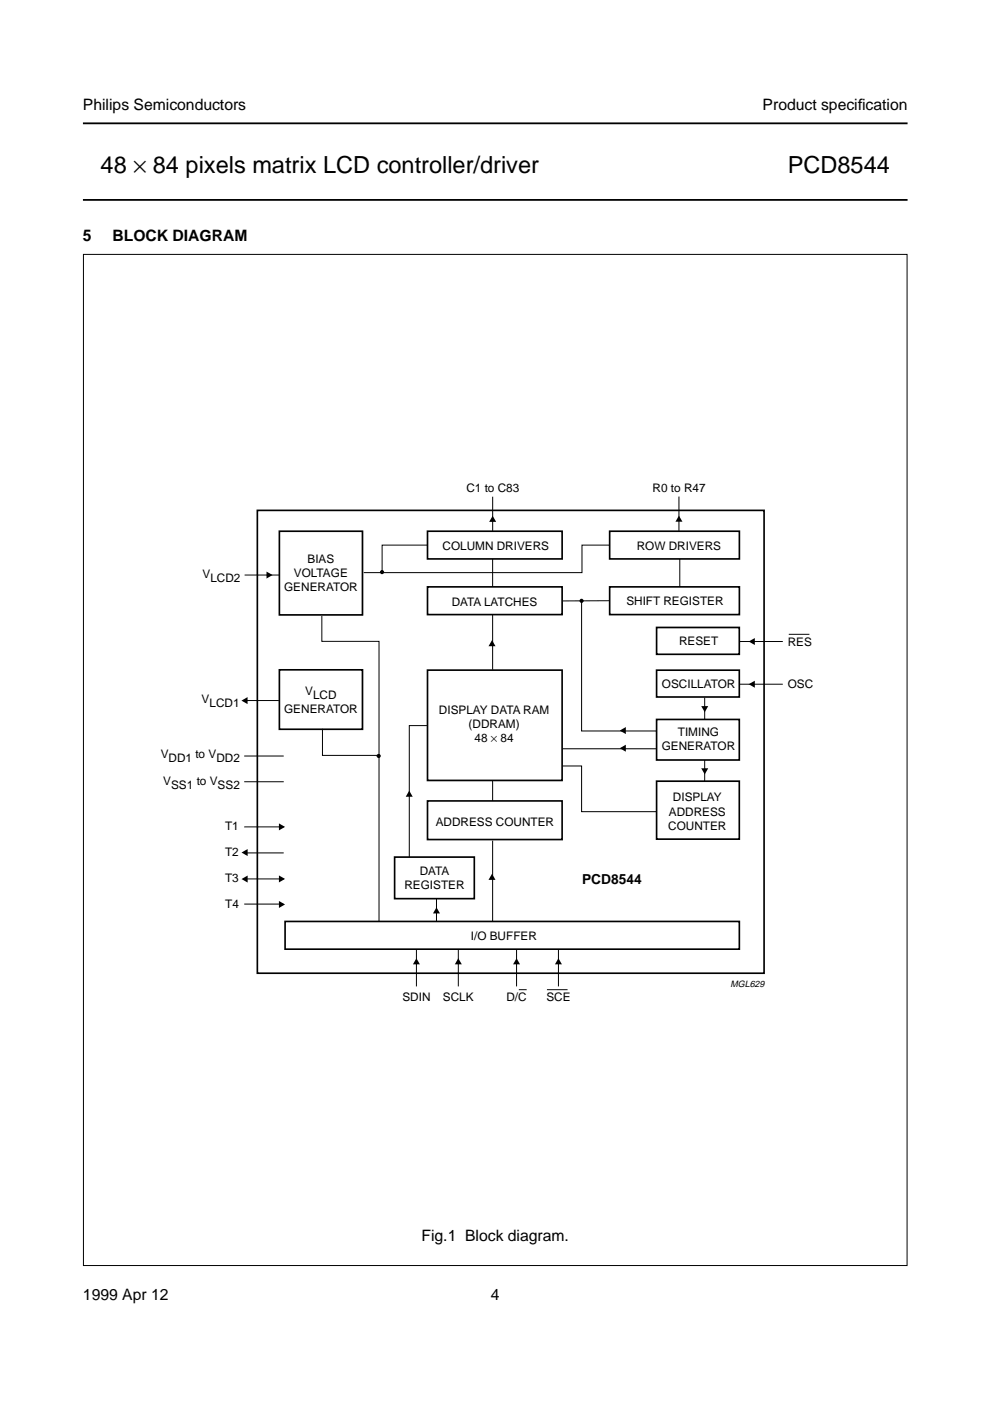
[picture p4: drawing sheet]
<svg xmlns="http://www.w3.org/2000/svg" width="210mm" height="297mm" viewBox="0 0 210 297" stroke-linecap="round" stroke-linejoin="round" font-family="sans-serif">
<path d="M17.6 26.2h174.8M17.6 42.4h174.8" fill="none" stroke="#000" stroke-width=".38"/>
<path d="M22.6 260.9h164.8v7.5h-164.8z" fill-rule="evenodd" fill="#fff"/>
<g fill="#fff">
<path d="M178.9 104.8h13.5z"/>
<path d="M178.8 103.9v2z"/>
<path d="M17.6 101h174.8v7.1h-174.8z"/>
<circle cx="162.6" cy="101.8" r=".22"/>
<circle cx="162.6" cy="103.7" r=".22"/>
<circle cx="162.6" cy="105.5" r=".22"/>
<circle cx="162.6" cy="107.4" r=".22"/>
<circle cx="47.6" cy="101.8" r=".22"/>
<circle cx="47.6" cy="103.7" r=".22"/>
<circle cx="47.6" cy="105.5" r=".22"/>
<circle cx="47.6" cy="107.4" r=".22"/>
</g>
<g fill="#000">
<path d="M104.5 109.4l.7 1.2h-1.5zM144 109.3l.7 1.3h-1.5zM56.5 121.2l1.3 .7-1.3 .8zM104.3 135.7l.8 1.3h-1.5zM158.7 136l1.3-.7v1.5zM51.2 148.5l1.3-.7v1.5zM131.4 154.9l1.3-.8v1.5zM131.4 158.6l1.3-.7v1.5zM148.7 149.7h1.5l-.8 1.3zM158.7 145.1l1.3-.8v1.5zM59.1 174.6l1.3 .7-1.3 .8zM86.8 167.6l.7 1.3h-1.5z"/>
<path d="M148.7 162.9h1.5l-.8 1.3zM51.2 180.8l1.3-.8v1.5zM51.2 186.4l1.3-.8v1.5zM59.1 191l1.3 .8-1.3 .7zM59.1 185.6l1.3 .7-1.3 .8zM92.5 192.4l.8 1.3h-1.5zM104.3 185.3l.8 1.2h-1.5zM88.3 203.2l.7 1.3h-1.4zM97.2 203.2l.7 1.3h-1.5zM109.5 203.2l.8 1.3h-1.5zM118.4 203.2l.7 1.3h-1.4z"/>
<circle cx="81" cy="121.3" r=".44"/>
<circle cx="123.3" cy="127.4" r=".44"/>
<circle cx="80.3" cy="160.3" r=".44"/>
</g>
<g fill="none" stroke="#000" stroke-width=".21">
<path d="M17.7 53.9h174.6v214.4h-174.6zM90.6 115.6h-9.6v5.8M104.4 118.5v5.9M104.5 105.3v7.3M129.2 115.6h-5.8v5.8h-46.3M144 105.3v7.2M144.1 118.5v5.9M51.9 121.9h7.2M68.2 130.6v5.4h12.2v59.4M104.4 130.2v11.8M123.3 127.4v27.6h15.9M129.3 127.4h-10"/>
<path d="M156.8 136h9.2M167.2 134.5h4.4M51.9 148.5h7.2M68.4 154.5v5.7h11.6M90.6 153.8h-3.8v27.9M119.2 158.8h20.1M149.4 148v4.4M156.8 145.1h9.2M51.8 160.3h8.4M51.8 165.7h8.4M51.8 175.3h8.4M104.4 165.6v4.2"/>
<path d="M104.4 178.2v17.2M119.2 162.4h4.1v9.7h15.9M149.4 161.1v4.5M51.8 191.7h8.2M51.8 180.8h8.4M51.8 186.4h8.4M92.5 190.5v4.9M88.3 201.4v7.7M97.2 201.4v7.7M109.5 201.4v7.7M110 209.8h1.7M116 209.8h4.3"/>
<path d="M118.4 201.4v7.7"/>
</g>
<g fill="none" stroke="#000" stroke-width=".35">
<path d="M54.6 108.2h107.4v98.1h-107.4zM59.2 112.6h17.7v17.8h-17.7zM90.6 112.6h28.6v5.9h-28.6zM129.3 112.6h27.5v5.9h-27.5zM90.6 124.4h28.6v5.9h-28.6zM129.3 124.4h27.5v5.9h-27.5zM139.2 133h17.6v5.7h-17.6zM59.2 142h17.7v12.6h-17.7zM139.2 142.1h17.6v5.7h-17.6zM139.2 152.5h17.6v8.6h-17.6zM139.2 165.6h17.6v12.3h-17.6zM60.4 195.4h96.4v5.8h-96.4z"/>
<path d="M83.7 181.7h16.9v8.8h-16.9z"/>
</g>
<path d="M90.6 142.1h28.6v23.4h-28.6zM90.6 169.8h28.6v8.2h-28.6z" fill="none" stroke="#030303" stroke-width=".35"/>
<g font-size="5">
<text x="21.3" y="36.6">48 × 84 pixels matrix LCD controller/driver</text>
<text x="167" y="36.6">PCD8544</text>
</g>
<g font-size="3.3">
<text x="17.6" y="23.4">Philips Semiconductors</text>
<text x="161.7" y="23.4">Product specif</text>
<text x="181.9" y="23.4">ication</text>
<text x="17.6" y="51.1">5</text>
<text x="23.8" y="51.1">BLOCK DIAGRAM</text>
<text x="89.4" y="263.2">Fig.1 Block diagram.</text>
<text x="17.6" y="275.6">1999 Apr 12</text>
<text x="104.1" y="275.6">4</text>
</g>
<text font-size="2.9" x="123.4" y="187.3">PCD8544</text>
<g font-size="2.5">
<text x="98.9" y="104.2">C1 to C83</text>
<text x="138.4" y="104.2">R0 to R47</text>
<text x="65.2" y="119.3">BIAS</text>
<text x="93.8" y="116.6">COLUMN DRIVERS</text>
<text x="135" y="116.6">ROW DRIVERS</text>
<text x="43" y="122.5">V</text>
<text x="44.6" y="123.4">LCD2</text>
<text x="60.2" y="125.3">GENERATOR</text>
<text x="62.3" y="122.3">VOLTAGE</text>
<text x="95.8" y="128.5">DATA LATCHES</text>
<text x="132.8" y="128.3">SHIFT REGISTER</text>
<text x="144" y="136.7">RESET</text>
<text x="167" y="136.9">RES</text>
<text x="42.7" y="149.1">V</text>
<text x="44.4" y="150">LCD1</text>
<text x="64.7" y="147.3">V</text>
<text x="66.4" y="148.2">LCD</text>
<text x="140.3" y="145.8">OSCILLATOR</text>
<text x="167" y="145.9">OSC</text>
<text x="60.2" y="151.2">GENERATOR</text>
<text x="93.1" y="151.4">DISPLAY DATA RAM</text>
<text x="99.4" y="154.4">(DDRAM)</text>
<text x="34.1" y="160.7">V</text>
<text x="35.7" y="161.5">DD1</text>
<text x="41.4" y="160.7">to V</text>
<text x="45.9" y="161.5">DD2</text>
<text x="100.6" y="157.4">48 × 84</text>
<text x="140.3" y="159.1">GENERATOR</text>
<text x="143.7" y="156.1">TIMING</text>
<text x="34.6" y="166.4">V</text>
<text x="36.3" y="167.2">SS1</text>
<text x="41.7" y="166.4">to V</text>
<text x="46.1" y="167.2">SS2</text>
<text x="141.8" y="172.9">ADDRESS</text>
<text x="142.7" y="169.9">DISPLAY</text>
<text x="47.7" y="176">T1</text>
<text x="92.4" y="175.2">ADDRESS COUNTER</text>
<text x="141.7" y="176">COUNTER</text>
<text x="47.7" y="181.5">T2</text>
<text x="89" y="185.5">DATA</text>
<text x="47.7" y="187">T3</text>
<text x="85.8" y="188.5">REGISTER</text>
<text x="47.8" y="192.4">T4</text>
<text x="99.8" y="199.4">I/O BUFFER</text>
<text x="85.3" y="212.2">SDIN</text>
<text x="93.9" y="212.2">SCLK</text>
<text x="107.4" y="212.2">D/C</text>
<text x="115.8" y="212.2">SCE</text>
</g>
<text font-size="1.9" x="154.9" y="209.3">MGL629</text>
</svg>
